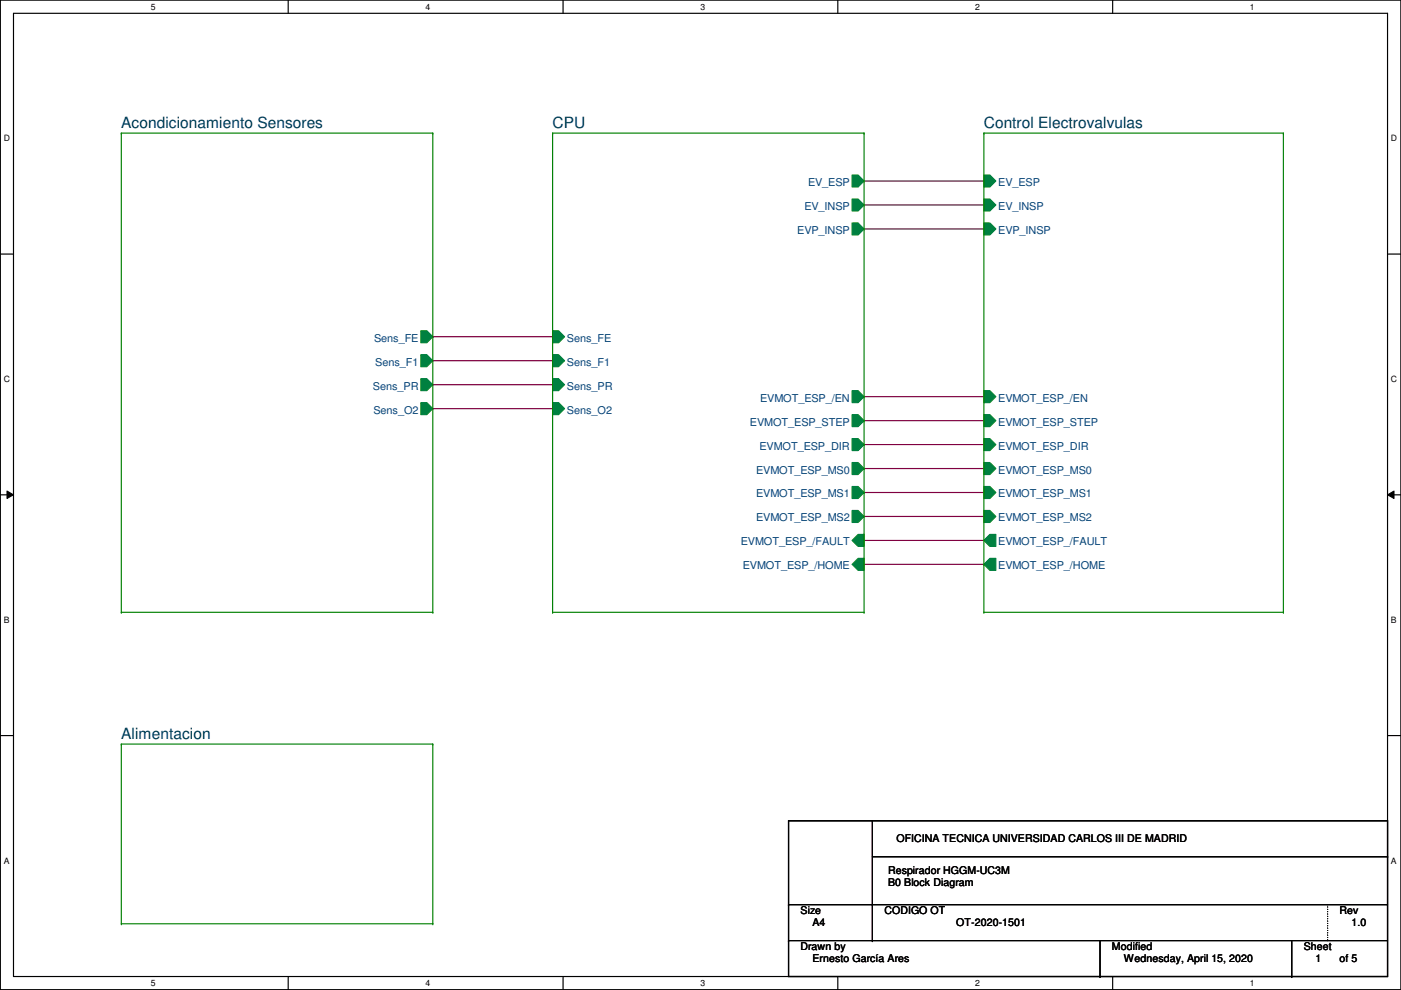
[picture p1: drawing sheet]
<svg xmlns="http://www.w3.org/2000/svg" width="297mm" height="210mm" viewBox="0 0 297 210" stroke-linecap="round" stroke-linejoin="round" font-family="sans-serif">
<path d="M.1 0h296.9v209.8h-296.9zM2.9 2.8h291.3v204.2h-291.3z" fill="none" stroke="#000" stroke-width=".25"/>
<g fill="#fff">
<path d="M32 .4h1v2.1h-1z"/>
<path d="M32 207.4h1v2.1h-1z"/>
</g>
<path d="M61.1 0v2.8M61.1 207v2.8" fill="none" stroke="#000" stroke-width=".25"/>
<g fill="#fff">
<path d="M90.2 .4h1v2.1h-1z"/>
<path d="M90.2 207.4h1v2.1h-1z"/>
</g>
<path d="M119.4 0v2.8M119.4 207v2.8" fill="none" stroke="#000" stroke-width=".25"/>
<g fill="#fff">
<path d="M148.5 .4h1v2.1h-1z"/>
<path d="M148.5 207.4h1v2.1h-1z"/>
</g>
<path d="M177.6 0v2.8M177.6 207v2.8" fill="none" stroke="#000" stroke-width=".25"/>
<g fill="#fff">
<path d="M206.7 .4h1v2.1h-1z"/>
<path d="M206.7 207.4h1v2.1h-1z"/>
</g>
<path d="M235.9 0v2.8M235.9 207v2.8" fill="none" stroke="#000" stroke-width=".25"/>
<g fill="#fff">
<path d="M265 .4h1v2.1h-1z"/>
<path d="M265 207.4h1v2.1h-1z"/>
<path d="M.8 28.3h1.3v2.1h-1.3z"/>
<path d="M294.9 28.3h1.3v2.1h-1.3z"/>
<path d="M.8 79.4h1.3v2h-1.3z"/>
<path d="M294.9 79.4h1.3v2h-1.3z"/>
</g>
<path d="M.1 53.9h2.8M294.2 53.9h2.8" fill="none" stroke="#000" stroke-width=".25"/>
<g fill="#fff">
<path d="M.8 130.4h1.2v2.1h-1.2z"/>
<path d="M294.9 130.4h1.2v2.1h-1.2z"/>
</g>
<path d="M.1 104.9h2.8M294.2 104.9h2.8" fill="none" stroke="#000" stroke-width=".25"/>
<path d="M1.5 104.1l1.4 .8-1.4 .8zM294.2 104.9l1.4-.8v1.6z" fill="#000"/>
<path d="M1.5 104.1l1.4 .8-1.4 .8zM294.2 104.9l1.4-.8v1.6z" fill="none" stroke="#000" stroke-width=".21"/>
<g fill="#fff">
<path d="M.8 181.5h1.2v2h-1.2z"/>
<path d="M294.9 181.5h1.2v2h-1.2z"/>
</g>
<g fill="none" stroke="#000" stroke-width=".25">
<path d="M.1 156h2.8M294.2 156h2.8M167.2 174h127v33h-127zM185 174v25.4M167.2 199.4h.1M167.2 191.8h.1M167.2 199.4h127M167.2 191.8h127M185 199.4h.1M185 191.8h.1M185 181.6h109.2M233.2 199.4v7.6"/>
<path d="M273.9 199.4v7.6M294.2 181.6h.1M233.2 207h.1M273.9 207h.1"/>
</g>
<g fill="none" stroke="#800040" stroke-width=".25">
<path d="M183.2 38.4h.1M183.2 38.4h25.4M183.2 43.5h.1M183.2 48.5h.1M183.2 43.5h25.4M183.2 48.5h25.4M91.8 71.4h.1M91.8 76.5h.1M91.8 71.4h25.4M91.8 76.5h25.4M91.8 81.6h.1M91.8 86.6h.1"/>
<path d="M91.8 81.6h25.4M91.8 86.6h25.4M183.2 84.1h.1M183.2 89.2h.1M183.2 94.3h.1M183.2 99.3h.1M183.2 84.1h25.4M183.2 89.2h25.4M183.2 94.3h25.4M183.2 99.3h25.4M183.2 104.4h.1M183.2 109.5h.1"/>
<path d="M183.2 114.6h.1M183.2 104.4h25.4M183.2 109.5h25.4M183.2 114.6h25.4M183.2 119.7h25.4M208.6 119.7h.1"/>
</g>
<path d="M281.5 191.8v7.6M281.5 199.4h.1" fill="none" stroke="#000" stroke-width=".25" stroke-dasharray="0 .5"/>
<path d="M25.7 157.8h.1M25.7 157.8h66.1M25.7 157.8v38.1M91.8 157.8h.1M91.8 157.8v38.1M25.7 195.9h.1M25.7 195.9h66.1M91.8 195.9h.1" fill="none" stroke="#008000" stroke-width=".25"/>
<path d="M117.2 70.1h1.2l1.3 1.3-1.3 1.3h-1.2z" fill-rule="evenodd" fill="#008040"/>
<path d="M117.2 70.1h1.2l1.3 1.3-1.3 1.3h-1.2z" fill="none" stroke="#008040" stroke-width=".25"/>
<path d="M117.2 75.2h1.2l1.3 1.3-1.3 1.3h-1.2z" fill-rule="evenodd" fill="#008040"/>
<path d="M117.2 75.2h1.2l1.3 1.3-1.3 1.3h-1.2z" fill="none" stroke="#008040" stroke-width=".25"/>
<path d="M117.2 80.3h1.2l1.3 1.3-1.3 1.2h-1.2z" fill-rule="evenodd" fill="#008040"/>
<path d="M117.2 80.3h1.2l1.3 1.3-1.3 1.2h-1.2z" fill="none" stroke="#008040" stroke-width=".25"/>
<path d="M180.7 37.1h1.2l1.3 1.3-1.3 1.3h-1.2z" fill-rule="evenodd" fill="#008040"/>
<path d="M180.7 37.1h1.2l1.3 1.3-1.3 1.3h-1.2z" fill="none" stroke="#008040" stroke-width=".25"/>
<path d="M180.7 42.2h1.2l1.3 1.3-1.3 1.2h-1.2z" fill-rule="evenodd" fill="#008040"/>
<path d="M180.7 42.2h1.2l1.3 1.3-1.3 1.2h-1.2z" fill="none" stroke="#008040" stroke-width=".25"/>
<path d="M180.7 47.3h1.2l1.3 1.2-1.3 1.3h-1.2z" fill-rule="evenodd" fill="#008040"/>
<path d="M180.7 47.3h1.2l1.3 1.2-1.3 1.3h-1.2z" fill="none" stroke="#008040" stroke-width=".25"/>
<path d="M180.7 82.8h1.2l1.3 1.3-1.3 1.3h-1.2z" fill-rule="evenodd" fill="#008040"/>
<path d="M180.7 82.8h1.2l1.3 1.3-1.3 1.3h-1.2z" fill="none" stroke="#008040" stroke-width=".25"/>
<path d="M180.7 87.9h1.2l1.3 1.3-1.3 1.3h-1.2z" fill-rule="evenodd" fill="#008040"/>
<path d="M180.7 87.9h1.2l1.3 1.3-1.3 1.3h-1.2z" fill="none" stroke="#008040" stroke-width=".25"/>
<path d="M180.7 93h1.2l1.3 1.3-1.3 1.2h-1.2z" fill-rule="evenodd" fill="#008040"/>
<path d="M180.7 93h1.2l1.3 1.3-1.3 1.2h-1.2z" fill="none" stroke="#008040" stroke-width=".25"/>
<path d="M180.7 103.2h1.2l1.3 1.2-1.3 1.3h-1.2z" fill-rule="evenodd" fill="#008040"/>
<path d="M180.7 103.2h1.2l1.3 1.2-1.3 1.3h-1.2z" fill="none" stroke="#008040" stroke-width=".25"/>
<path d="M180.7 108.2h1.2l1.3 1.3-1.3 1.3h-1.2z" fill-rule="evenodd" fill="#008040"/>
<path d="M180.7 108.2h1.2l1.3 1.3-1.3 1.3h-1.2z" fill="none" stroke="#008040" stroke-width=".25"/>
<path d="M180.7 98.1h1.2l1.3 1.2-1.3 1.3h-1.2z" fill-rule="evenodd" fill="#008040"/>
<path d="M180.7 98.1h1.2l1.3 1.2-1.3 1.3h-1.2z" fill="none" stroke="#008040" stroke-width=".25"/>
<path d="M180.7 114.6l1.2-1.3h1.3v2.6h-1.3z" fill-rule="evenodd" fill="#008040"/>
<path d="M180.7 114.6l1.2-1.3h1.3v2.6h-1.3z" fill="none" stroke="#008040" stroke-width=".25"/>
<path d="M180.7 119.7l1.2-1.3h1.3v2.5h-1.3z" fill-rule="evenodd" fill="#008040"/>
<path d="M180.7 119.7l1.2-1.3h1.3v2.5h-1.3z" fill="none" stroke="#008040" stroke-width=".25"/>
<path d="M117.2 85.4h1.2l1.3 1.2-1.3 1.3h-1.2z" fill-rule="evenodd" fill="#008040"/>
<path d="M117.2 85.4h1.2l1.3 1.2-1.3 1.3h-1.2z" fill="none" stroke="#008040" stroke-width=".25"/>
<path d="M117.2 28.2h.1M117.2 28.2h66M117.2 28.2v101.6M183.2 28.2h.1M183.2 28.2v101.6M117.2 129.8h.1M117.2 129.8h66M183.2 129.8h.1" fill="none" stroke="#008000" stroke-width=".25"/>
<path d="M208.6 47.3h1.3l1.2 1.2-1.2 1.3h-1.3z" fill-rule="evenodd" fill="#008040"/>
<path d="M208.6 47.3h1.3l1.2 1.2-1.2 1.3h-1.3z" fill="none" stroke="#008040" stroke-width=".25"/>
<path d="M208.6 42.2h1.3l1.2 1.3-1.2 1.2h-1.3z" fill-rule="evenodd" fill="#008040"/>
<path d="M208.6 42.2h1.3l1.2 1.3-1.2 1.2h-1.3z" fill="none" stroke="#008040" stroke-width=".25"/>
<path d="M208.6 37.1h1.3l1.2 1.3-1.2 1.3h-1.3z" fill-rule="evenodd" fill="#008040"/>
<path d="M208.6 37.1h1.3l1.2 1.3-1.2 1.3h-1.3z" fill="none" stroke="#008040" stroke-width=".25"/>
<path d="M208.6 114.6l1.3-1.3h1.2v2.6h-1.2z" fill-rule="evenodd" fill="#008040"/>
<path d="M208.6 114.6l1.3-1.3h1.2v2.6h-1.2z" fill="none" stroke="#008040" stroke-width=".25"/>
<path d="M208.6 98.1h1.3l1.2 1.2-1.2 1.3h-1.3z" fill-rule="evenodd" fill="#008040"/>
<path d="M208.6 98.1h1.3l1.2 1.2-1.2 1.3h-1.3z" fill="none" stroke="#008040" stroke-width=".25"/>
<path d="M208.6 103.2h1.3l1.2 1.2-1.2 1.3h-1.3z" fill-rule="evenodd" fill="#008040"/>
<path d="M208.6 103.2h1.3l1.2 1.2-1.2 1.3h-1.3z" fill="none" stroke="#008040" stroke-width=".25"/>
<path d="M208.6 108.2h1.3l1.2 1.3-1.2 1.3h-1.3z" fill-rule="evenodd" fill="#008040"/>
<path d="M208.6 108.2h1.3l1.2 1.3-1.2 1.3h-1.3z" fill="none" stroke="#008040" stroke-width=".25"/>
<path d="M208.6 93h1.3l1.2 1.3-1.2 1.2h-1.3z" fill-rule="evenodd" fill="#008040"/>
<path d="M208.6 93h1.3l1.2 1.3-1.2 1.2h-1.3z" fill="none" stroke="#008040" stroke-width=".25"/>
<path d="M208.6 87.9h1.3l1.2 1.3-1.2 1.3h-1.3z" fill-rule="evenodd" fill="#008040"/>
<path d="M208.6 87.9h1.3l1.2 1.3-1.2 1.3h-1.3z" fill="none" stroke="#008040" stroke-width=".25"/>
<path d="M208.6 82.8h1.3l1.2 1.3-1.2 1.3h-1.3z" fill-rule="evenodd" fill="#008040"/>
<path d="M208.6 82.8h1.3l1.2 1.3-1.2 1.3h-1.3z" fill="none" stroke="#008040" stroke-width=".25"/>
<path d="M208.6 119.7l1.3-1.3h1.2v2.5h-1.2z" fill-rule="evenodd" fill="#008040"/>
<path d="M208.6 119.7l1.3-1.3h1.2v2.5h-1.2z" fill="none" stroke="#008040" stroke-width=".25"/>
<path d="M208.6 28.2h.1M208.6 28.2h63.5M208.6 28.2v101.6M272.1 28.2h.1M272.1 28.2v101.6M208.6 129.8h.1M208.6 129.8h63.5M272.1 129.8h.1" fill="none" stroke="#008000" stroke-width=".25"/>
<path d="M89.2 80.3h1.3l1.3 1.3-1.3 1.2h-1.3z" fill-rule="evenodd" fill="#008040"/>
<path d="M89.2 80.3h1.3l1.3 1.3-1.3 1.2h-1.3z" fill="none" stroke="#008040" stroke-width=".25"/>
<path d="M89.2 75.2h1.3l1.3 1.3-1.3 1.3h-1.3z" fill-rule="evenodd" fill="#008040"/>
<path d="M89.2 75.2h1.3l1.3 1.3-1.3 1.3h-1.3z" fill="none" stroke="#008040" stroke-width=".25"/>
<path d="M89.2 70.1h1.3l1.3 1.3-1.3 1.3h-1.3z" fill-rule="evenodd" fill="#008040"/>
<path d="M89.2 70.1h1.3l1.3 1.3-1.3 1.3h-1.3z" fill="none" stroke="#008040" stroke-width=".25"/>
<path d="M89.2 85.4h1.3l1.3 1.2-1.3 1.3h-1.3z" fill-rule="evenodd" fill="#008040"/>
<path d="M89.2 85.4h1.3l1.3 1.2-1.3 1.3h-1.3z" fill="none" stroke="#008040" stroke-width=".25"/>
<path d="M25.7 28.2h.1M25.7 28.2h66.1M25.7 28.2v101.6M91.8 28.2h.1M91.8 28.2v101.6M25.7 129.8h.1M25.7 129.8h66.1M91.8 129.8h.1" fill="none" stroke="#008000" stroke-width=".25"/>
<g font-size="3.3" fill="#004040">
<text x="25.7" y="27.1">Acondicionamiento Sensores</text>
<text x="117.2" y="27.1">CPU</text>
<text x="208.6" y="27.1">Control Electrovalvulas</text>
<text x="25.7" y="156.7">Alimentacion</text>
</g>
<g font-size="2.3" fill="#004080">
<text x="171.3" y="39.4">EV_ESP</text>
<text x="211.6" y="39.4">EV_ESP</text>
<text x="170.5" y="44.5">EV_INSP</text>
<text x="211.6" y="44.5">EV_INSP</text>
<text x="169" y="49.6">EVP_INSP</text>
<text x="211.6" y="49.6">EVP_INSP</text>
<text x="79.3" y="72.5">Sens_FE</text>
<text x="79.6" y="77.5">Sens_F1</text>
<text x="120.2" y="72.5">Sens_FE</text>
<text x="120.2" y="77.5">Sens_F1</text>
<text x="79.1" y="82.6">Sens_PR</text>
<text x="120.2" y="82.6">Sens_PR</text>
<text x="79.2" y="87.7">Sens_O2</text>
<text x="120.2" y="87.7">Sens_O2</text>
<text x="161.2" y="85.2">EVMOT_ESP_/EN</text>
<text x="211.6" y="85.2">EVMOT_ESP_/EN</text>
<text x="159" y="90.2">EVMOT_ESP_STEP</text>
<text x="161" y="95.3">EVMOT_ESP_DIR</text>
<text x="211.6" y="95.3">EVMOT_ESP_DIR</text>
<text x="211.6" y="90.2">EVMOT_ESP_STEP</text>
<text x="160.3" y="100.4">EVMOT_ESP_MS0</text>
<text x="211.6" y="100.4">EVMOT_ESP_MS0</text>
<text x="160.3" y="105.5">EVMOT_ESP_MS1</text>
<text x="211.6" y="105.5">EVMOT_ESP_MS1</text>
<text x="160.3" y="110.6">EVMOT_ESP_MS2</text>
<text x="211.6" y="110.6">EVMOT_ESP_MS2</text>
<text x="157.1" y="115.6">EVMOT_ESP_/FAULT</text>
<text x="211.6" y="115.6">EVMOT_ESP_/FAULT</text>
<text x="157.5" y="120.7">EVMOT_ESP_/HOME</text>
<text x="211.6" y="120.7">EVMOT_ESP_/HOME</text>
</g>
<g font-size="2.3">
<text x="190" y="178.6">OFICINA TECNICA UNIVERSIDAD CARLOS III DE MADRID</text>
<text x="188.3" y="185.2">Respirador HGGM-UC3M</text>
<text x="188.3" y="187.7">B0 Block Diagram</text>
<text x="169.7" y="193.9">Size</text>
<text x="172.3" y="196.4">A4</text>
<text x="187.5" y="193.9">CODIGO OT</text>
<text x="202.7" y="196.4">OT-2020-1501</text>
<text x="284" y="193.9">Rev</text>
<text x="286.6" y="196.4">1.0</text>
<text x="169.7" y="201.5">Drawn by</text>
<text x="235.8" y="201.5">Modified</text>
<text x="276.4" y="201.5">Sheet</text>
<text x="172.3" y="204">Ernesto García Ares</text>
<text x="238.3" y="204">Wednesday, April 15, 2020</text>
<text x="278.9" y="204">1</text>
<text x="284" y="204">of 5</text>
</g>
<g font-size="1.8">
<text x="32" y="2.1">5</text>
<text x="90.2" y="2.1">4</text>
<text x="148.5" y="2.1">3</text>
<text x="206.7" y="2.1">2</text>
<text x="265" y="2.1">1</text>
<text x=".8" y="30">D</text>
<text x="294.9" y="30">D</text>
<text x=".8" y="81">C</text>
<text x="294.9" y="81">C</text>
<text x=".8" y="132.1">B</text>
<text x="294.9" y="132.1">B</text>
<text x=".8" y="183.1">A</text>
<text x="294.9" y="183.1">A</text>
<text x="32" y="209.1">5</text>
<text x="90.2" y="209.1">4</text>
<text x="148.5" y="209.1">3</text>
<text x="206.7" y="209.1">2</text>
<text x="265" y="209.1">1</text>
</g>
</svg>
